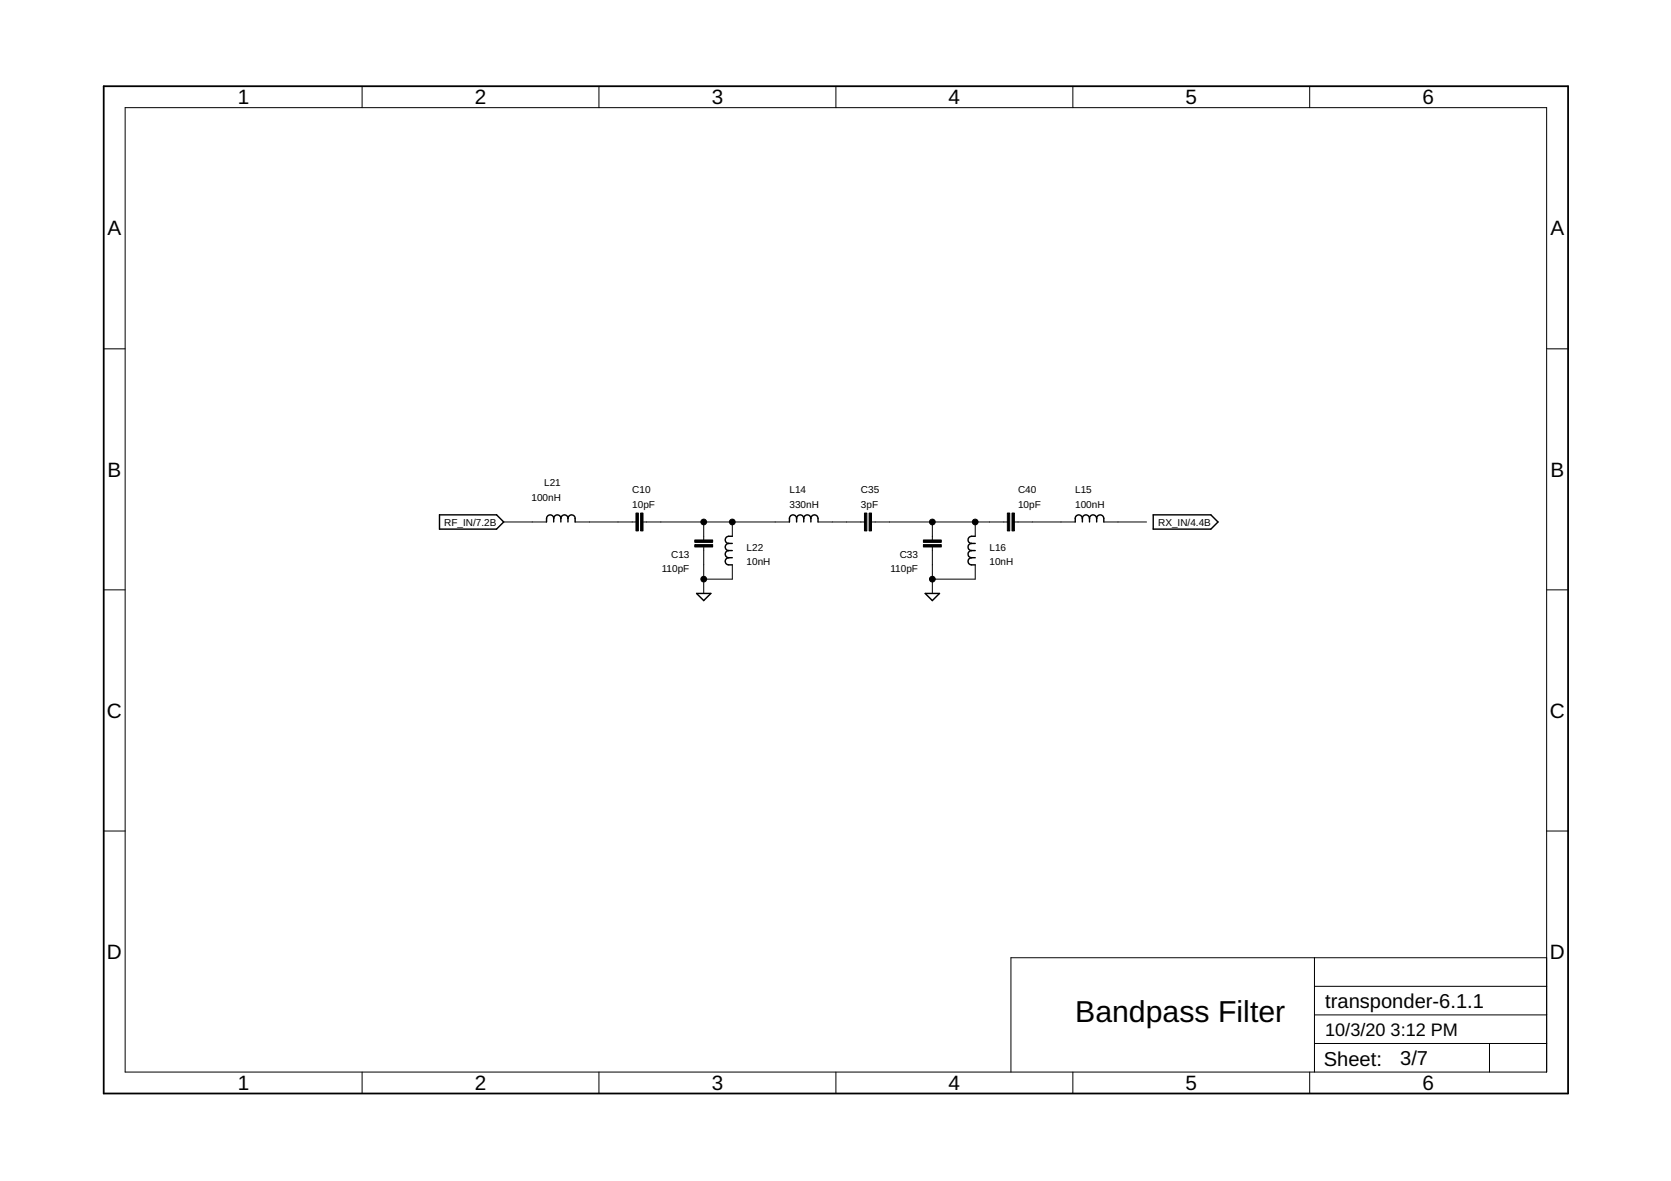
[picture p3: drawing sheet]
<svg xmlns="http://www.w3.org/2000/svg" width="297mm" height="210mm" viewBox="0 0 297 210" stroke-linecap="round" stroke-linejoin="round" font-family="sans-serif">
<g fill="none" stroke="#000" stroke-width=".25">
<path d="M78.1 91.5h10.2l1.2 1.3-1.2 1.2h-10.2zM98.4 92.1a.63 .63 0 0 0-.6-.6 .63 .63 0 0 0-.6 .6v.7M98.4 92.1a.63 .63 0 0 1 .7-.6 .63 .63 0 0 1 .6 .6M98.4 92.1v.7M99.7 92.1a.63 .63 0 0 1 .6-.6 .63 .63 0 0 1 .7 .6M99.7 92.1v.7M101 92.1a.63 .63 0 0 1 .6-.6 .63 .63 0 0 1 .6 .6v.7M101 92.1v.7M129.5 99.1a.63 .63 0 0 0-.6 .7 .63 .63 0 0 0 .6 .6h.7M129.5 97.9a.63 .63 0 0 0-.6 .6 .63 .63 0 0 0 .6 .6M129.5 96.6a.63 .63 0 0 0-.6 .6 .63 .63 0 0 0 .6 .7M129.5 99.1h.7"/>
<path d="M129.5 97.9h.7M129.5 96.6h.7M130.2 95.3h-.7a.63 .63 0 0 0-.6 .6 .63 .63 0 0 0 .6 .7M141.6 92.1a.63 .63 0 0 0-.6-.6 .63 .63 0 0 0-.7 .6v.7M141.6 92.1a.63 .63 0 0 1 .6-.6 .63 .63 0 0 1 .7 .6M141.6 92.1v.7M142.9 92.1a.63 .63 0 0 1 .6-.6 .63 .63 0 0 1 .6 .6M142.9 92.1v.7M144.1 92.1a.63 .63 0 0 1 .7-.6 .63 .63 0 0 1 .6 .6v.7M144.1 92.1v.7M172.7 99.1a.63 .63 0 0 0-.6 .7 .63 .63 0 0 0 .6 .6h.7M172.7 97.9a.63 .63 0 0 0-.6 .6 .63 .63 0 0 0 .6 .6"/>
<path d="M172.7 96.6a.63 .63 0 0 0-.6 .6 .63 .63 0 0 0 .6 .7M172.7 99.1h.7M172.7 97.9h.7M172.7 96.6h.7M173.4 95.3h-.7a.63 .63 0 0 0-.6 .6 .63 .63 0 0 0 .6 .7M192.4 92.1a.63 .63 0 0 0-.6-.6 .63 .63 0 0 0-.7 .6v.7M192.4 92.1a.63 .63 0 0 1 .6-.6 .63 .63 0 0 1 .7 .6M192.4 92.1v.7M193.7 92.1a.63 .63 0 0 1 .6-.6 .63 .63 0 0 1 .6 .6M193.7 92.1v.7M194.9 92.1a.63 .63 0 0 1 .7-.6 .63 .63 0 0 1 .6 .6v.7M194.9 92.1v.7"/>
<path d="M205 91.5h10.2l1.3 1.3-1.3 1.2h-10.2zM123.8 105.5h2.6l-1.3 1.2zM164.5 105.5h2.5l-1.3 1.2z"/>
</g>
<g fill="none" stroke="#000" stroke-width=".18">
<path d="M22.2 19.1h252.7v171.4h-252.7zM64.4 15.3v3.8M106.5 15.3v3.8M148.6 15.3v3.8M190.7 15.3v3.8M232.8 15.3v3.8M18.4 62h3.8M274.9 62h3.8M89.5 92.8h7.7M102.2 92.8h10.8M114.3 92.8h26M125.1 92.8v3.1"/>
<path d="M125.1 97.2v8.3M130.2 92.8v2.5M145.4 92.8h8.3M154.9 92.8h24.2M165.7 92.8v3.1M165.7 97.2v8.3M173.4 92.8v2.5M180.3 92.8h10.8M196.2 92.8h7.6M18.4 104.8h3.8M130.2 100.4v2.5h-5.1M173.4 100.4v2.5h-7.7"/>
<path d="M274.9 104.8h3.8M18.4 147.7h3.8M274.9 147.7h3.8M233.7 170.2v20.3M233.7 175.3h41.2M274.9 170.2h-95.2v20.3M64.4 190.5v3.9M106.5 190.5v3.9M148.6 190.5v3.9M190.7 190.5v3.9M232.8 190.5v3.9M233.7 185.5h41.2"/>
<path d="M233.7 180.4h41.2M264.8 185.5v5"/>
</g>
<path d="M18.4 15.3h260.3v179.1h-260.3z" fill="none" stroke="#000" stroke-width=".32"/>
<path d="M113.1 91.2h.4v3.2h-.4zM113.9 91.2h.4v3.2h-.4zM123.5 96.8h3.2v.4h-3.2zM123.5 96h3.2v.4h-3.2zM153.7 91.2h.4v3.2h-.4zM154.5 91.2h.4v3.2h-.4zM164.1 96.8h3.2v.4h-3.2zM164.1 96h3.2v.4h-3.2zM179.1 91.2h.4v3.2h-.4zM179.9 91.2h.4v3.2h-.4z" fill="#000" stroke="#000" stroke-width=".18"/>
<g fill="#000" stroke="#000" stroke-width=".18">
<circle cx="125.1" cy="92.8" r=".51"/>
<circle cx="130.2" cy="92.8" r=".51"/>
<circle cx="165.7" cy="92.8" r=".51"/>
<circle cx="173.4" cy="92.8" r=".51"/>
<circle cx="125.1" cy="102.9" r=".51"/>
<circle cx="165.7" cy="102.9" r=".51"/>
</g>
<text font-size="5.4" x="191.1" y="181.7">Bandpass Filter</text>
<g font-size="3.7">
<text x="42.3" y="18.5">1</text>
<text x="84.4" y="18.5">2</text>
<text x="126.5" y="18.5">3</text>
<text x="168.6" y="18.5">4</text>
<text x="210.7" y="18.5">5</text>
<text x="252.9" y="18.5">6</text>
<text x="19.1" y="41.9">A</text>
<text x="275.6" y="41.9">A</text>
<text x="19.1" y="84.7">B</text>
<text x="275.6" y="84.7">B</text>
<text x="19" y="127.6">C</text>
<text x="275.5" y="127.6">C</text>
<text x="19" y="170.4">D</text>
<text x="275.5" y="170.4">D</text>
<text x="42.3" y="193.7">1</text>
<text x="84.4" y="193.7">2</text>
<text x="126.5" y="193.7">3</text>
<text x="168.6" y="193.7">4</text>
<text x="210.7" y="193.7">5</text>
<text x="252.9" y="193.7">6</text>
</g>
<g font-size="3.6">
<text x="235.6" y="179.1">transponder-6.1.1</text>
<text x="235.3" y="189.4">Sheet:</text>
<text x="248.9" y="189.3">3/7</text>
</g>
<g font-size="3.2">
<text x="235.6" y="184.2">10/3/20</text>
<text x="247.2" y="184.2">3:12 PM</text>
</g>
<g font-size="1.8">
<text x="94.5" y="89">100nH</text>
<text x="96.7" y="86.4">L21</text>
<text x="112.4" y="87.7">C10</text>
<text x="140.3" y="87.7">L14</text>
<text x="153" y="87.7">C35</text>
<text x="181" y="87.7">C40</text>
<text x="191.1" y="87.7">L15</text>
<text x="79" y="93.4">RF_IN/7.2B</text>
<text x="112.4" y="90.2">10pF</text>
<text x="140.3" y="90.2">330nH</text>
<text x="153" y="90.2">3pF</text>
<text x="181" y="90.2">10pF</text>
<text x="191.1" y="90.2">100nH</text>
<text x="205.9" y="93.4">RX_IN/4.4B</text>
<text x="117.6" y="101.7">110pF</text>
<text x="119.3" y="99.1">C13</text>
<text x="132.7" y="100.4">10nH</text>
<text x="132.7" y="97.9">L22</text>
<text x="158.3" y="101.7">110pF</text>
<text x="159.9" y="99.1">C33</text>
<text x="175.9" y="100.4">10nH</text>
<text x="175.9" y="97.9">L16</text>
</g>
</svg>
